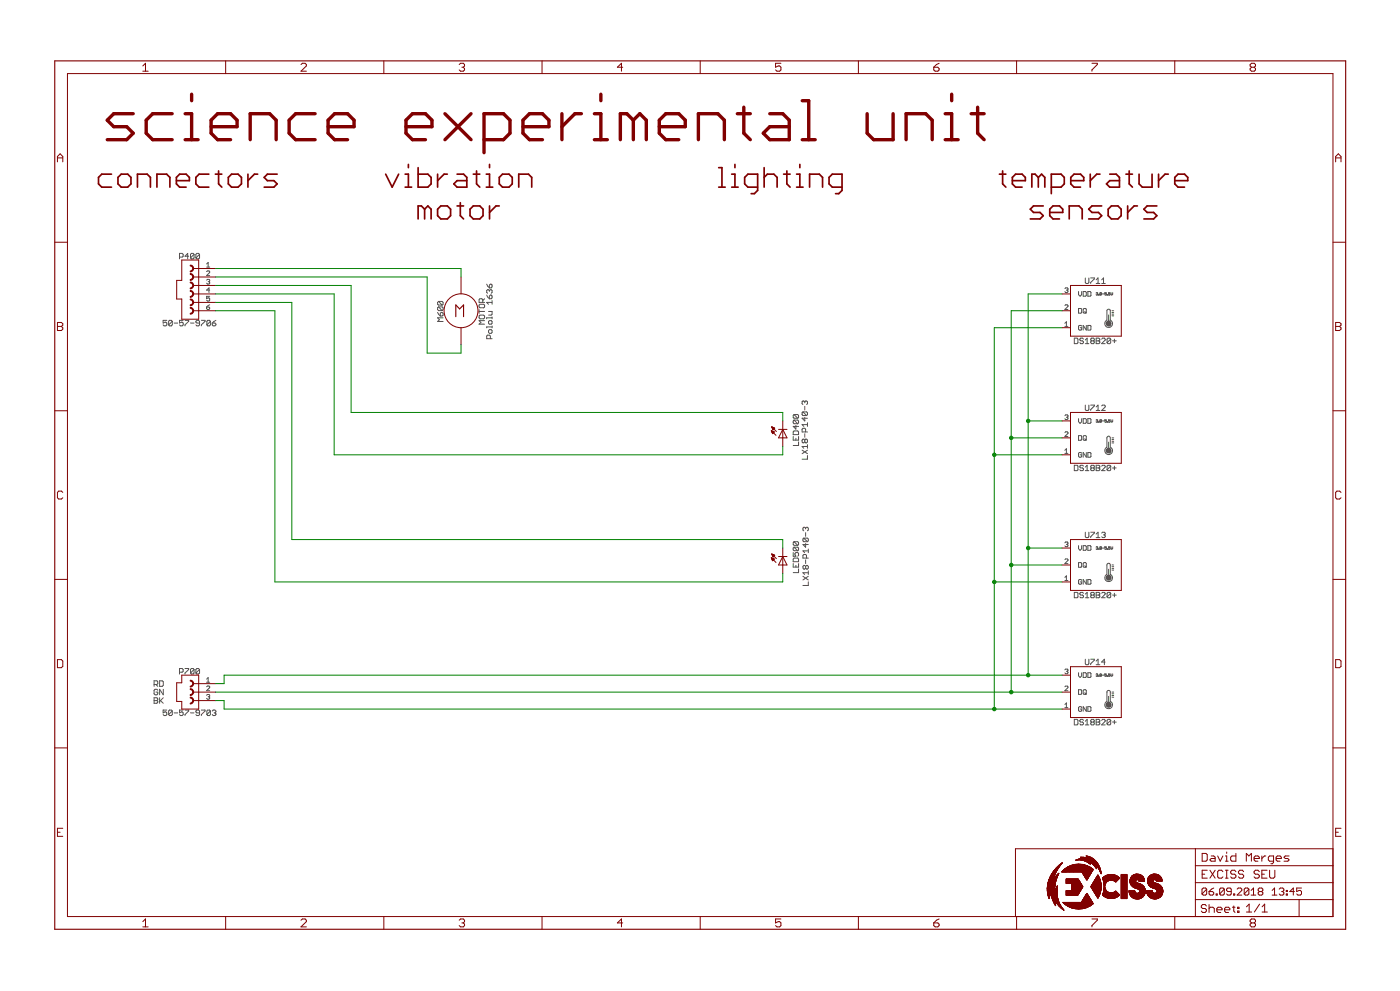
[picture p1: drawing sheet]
<?xml version="1.0" encoding="utf-8"?>
<!DOCTYPE eagle SYSTEM "eagle.dtd">
<eagle version="7.7.0">
<drawing>
<settings>
<setting alwaysvectorfont="yes"/>
<setting verticaltext="up"/>
</settings>
<grid distance="0.1" unitdist="inch" unit="inch" style="lines" multiple="1" display="no" altdistance="0.01" altunitdist="inch" altunit="inch"/>
<schematic xreflabel="%F%N/%S.%C%R" xrefpart="/%S.%C%R">
<libraries>
<library name="exciss">
<symbols>
<symbol name="A3L-LOC">
<wire x1="288.29" y1="3.81" x2="342.265" y2="3.81" width="0.1016" layer="94"/>
<wire x1="342.265" y1="3.81" x2="373.38" y2="3.81" width="0.1016" layer="94"/>
<wire x1="373.38" y1="3.81" x2="383.54" y2="3.81" width="0.1016" layer="94"/>
<wire x1="383.54" y1="3.81" x2="383.54" y2="8.89" width="0.1016" layer="94"/>
<wire x1="383.54" y1="8.89" x2="383.54" y2="13.97" width="0.1016" layer="94"/>
<wire x1="383.54" y1="13.97" x2="383.54" y2="19.05" width="0.1016" layer="94"/>
<wire x1="383.54" y1="19.05" x2="383.54" y2="24.13" width="0.1016" layer="94"/>
<wire x1="288.29" y1="3.81" x2="288.29" y2="24.13" width="0.1016" layer="94"/>
<wire x1="288.29" y1="24.13" x2="342.265" y2="24.13" width="0.1016" layer="94"/>
<wire x1="342.265" y1="24.13" x2="383.54" y2="24.13" width="0.1016" layer="94"/>
<wire x1="373.38" y1="3.81" x2="373.38" y2="8.89" width="0.1016" layer="94"/>
<wire x1="373.38" y1="8.89" x2="383.54" y2="8.89" width="0.1016" layer="94"/>
<wire x1="373.38" y1="8.89" x2="342.265" y2="8.89" width="0.1016" layer="94"/>
<wire x1="342.265" y1="8.89" x2="342.265" y2="3.81" width="0.1016" layer="94"/>
<wire x1="342.265" y1="8.89" x2="342.265" y2="13.97" width="0.1016" layer="94"/>
<wire x1="342.265" y1="13.97" x2="383.54" y2="13.97" width="0.1016" layer="94"/>
<wire x1="342.265" y1="13.97" x2="342.265" y2="19.05" width="0.1016" layer="94"/>
<wire x1="342.265" y1="19.05" x2="383.54" y2="19.05" width="0.1016" layer="94"/>
<wire x1="342.265" y1="19.05" x2="342.265" y2="24.13" width="0.1016" layer="94"/>
<text x="344.17" y="15.24" size="2.54" layer="94">&gt;DRAWING_NAME</text>
<text x="344.17" y="10.16" size="2.286" layer="94">&gt;LAST_DATE_TIME</text>
<text x="357.505" y="5.08" size="2.54" layer="94">&gt;SHEET</text>
<text x="343.916" y="4.953" size="2.54" layer="94">Sheet:</text>
<frame x1="0" y1="0" x2="387.35" y2="260.35" columns="8" rows="5" layer="94"/>
<text x="344.17" y="20.32" size="2.54" layer="94">David Merges</text>
<polygon width="0.001" layer="94">
<vertex x="300.84266875" y="12.992890625"/>
<vertex x="300.379190625" y="12.03223125"/>
<vertex x="299.99868125" y="11.035809375"/>
<vertex x="300.0001" y="12.22673125"/>
<vertex x="300.134109375" y="13.410009375"/>
<vertex x="300.39675" y="14.571840625"/>
<vertex x="300.779409375" y="15.699659375"/>
<vertex x="301.27078125" y="16.784740625"/>
<vertex x="300.621740625" y="16.12796875"/>
<vertex x="300.017959375" y="15.429159375"/>
<vertex x="299.46048125" y="14.693109375"/>
<vertex x="299.83216875" y="15.837790625"/>
<vertex x="300.310790625" y="16.941809375"/>
<vertex x="300.8913" y="17.995990625"/>
<vertex x="301.565409375" y="18.993009375"/>
<vertex x="302.322709375" y="19.9283"/>
<vertex x="301.38086875" y="19.194390625"/>
<vertex x="300.55421875" y="18.39633125"/>
<vertex x="299.812640625" y="17.518790625"/>
<vertex x="299.165440625" y="16.569440625"/>
<vertex x="298.62518125" y="15.55541875"/>
<vertex x="298.20773125" y="14.485009375"/>
<vertex x="297.931890625" y="13.369940625"/>
<vertex x="297.817209375" y="12.227309375"/>
<vertex x="297.879940625" y="11.080740625"/>
<vertex x="298.12721875" y="9.95941875"/>
<vertex x="298.39631875" y="9.20105"/>
<vertex x="298.5806" y="10.18775"/>
<vertex x="298.836659375" y="11.15813125"/>
<vertex x="299.04728125" y="10.084709375"/>
<vertex x="299.36128125" y="9.036940625"/>
<vertex x="299.78471875" y="8.028490625"/>
<vertex x="300.316709375" y="7.07271875"/>
<vertex x="300.26918125" y="7.77523125"/>
<vertex x="300.26778125" y="8.47938125"/>
<vertex x="300.78338125" y="7.68495"/>
<vertex x="301.380159375" y="6.949509375"/>
<vertex x="302.058609375" y="6.28873125"/>
<vertex x="302.81198125" y="5.715"/>
<vertex x="302.110109375" y="6.5824"/>
<vertex x="301.543340625" y="7.54366875"/>
<vertex x="301.121959375" y="8.57696875"/>
<vertex x="300.84773125" y="9.658809375"/>
<vertex x="300.715790625" y="10.767190625"/>
<vertex x="300.71746875" y="11.883590625"/>
</polygon>
<polygon width="0.001" layer="94">
<vertex x="309.967559375" y="21.88538125"/>
<vertex x="309.49051875" y="21.971"/>
<vertex x="310.39566875" y="21.15146875"/>
<vertex x="309.54675" y="21.42283125"/>
<vertex x="308.6688" y="21.576690625"/>
<vertex x="307.77808125" y="21.60405"/>
<vertex x="308.536440625" y="21.2004"/>
<vertex x="307.38916875" y="21.07338125"/>
<vertex x="306.29803125" y="20.6989"/>
<vertex x="307.48093125" y="20.82221875"/>
<vertex x="308.657309375" y="20.645359375"/>
<vertex x="309.76093125" y="20.19953125"/>
<vertex x="310.750390625" y="19.53688125"/>
<vertex x="310.3802" y="20.07276875"/>
<vertex x="309.967559375" y="20.57658125"/>
<vertex x="310.99226875" y="19.937990625"/>
<vertex x="311.882740625" y="19.122259375"/>
<vertex x="312.62185" y="18.16691875"/>
<vertex x="312.38153125" y="18.97651875"/>
<vertex x="312.059190625" y="19.75705"/>
<vertex x="312.85125" y="18.82758125"/>
<vertex x="313.488609375" y="17.78613125"/>
<vertex x="313.967340625" y="16.66241875"/>
<vertex x="313.869490625" y="17.384090625"/>
<vertex x="313.58528125" y="18.39286875"/>
<vertex x="313.14938125" y="19.345790625"/>
<vertex x="312.56376875" y="20.21455"/>
<vertex x="311.828659375" y="20.960440625"/>
<vertex x="310.95293125" y="21.53381875"/>
</polygon>
<polygon width="0.001" layer="94">
<vertex x="311.12958125" y="17.18838125"/>
<vertex x="311.59438125" y="17.93451875"/>
<vertex x="310.630990625" y="18.61366875"/>
<vertex x="309.56426875" y="19.11515"/>
<vertex x="308.426240625" y="19.421959375"/>
<vertex x="307.252109375" y="19.52465"/>
<vertex x="306.0988" y="19.426509375"/>
<vertex x="304.979359375" y="19.1316"/>
<vertex x="303.928190625" y="18.647"/>
<vertex x="302.97653125" y="17.98818125"/>
<vertex x="302.15146875" y="17.17615"/>
<vertex x="303.354259375" y="17.18023125"/>
<vertex x="304.557040625" y="17.184309375"/>
<vertex x="305.759840625" y="17.18838125"/>
<vertex x="308.206190625" y="17.18838125"/>
<vertex x="308.703609375" y="16.381090625"/>
<vertex x="309.20103125" y="15.5738"/>
<vertex x="309.698459375" y="14.7665"/>
<vertex x="310.1755" y="15.573790625"/>
<vertex x="310.65253125" y="16.38108125"/>
</polygon>
<polygon width="0.001" layer="94">
<vertex x="305.184940625" y="13.70233125"/>
<vertex x="305.184940625" y="11.6107"/>
<vertex x="303.509190625" y="11.6107"/>
<vertex x="303.509190625" y="10.167359375"/>
<vertex x="306.90961875" y="10.167359375"/>
<vertex x="307.431509375" y="11.03173125"/>
<vertex x="307.953390625" y="11.896109375"/>
<vertex x="308.475290625" y="12.760490625"/>
<vertex x="307.99825" y="13.53516875"/>
<vertex x="307.521209375" y="14.309840625"/>
<vertex x="307.04416875" y="15.08451875"/>
<vertex x="303.509190625" y="15.08451875"/>
<vertex x="303.509190625" y="13.70233125"/>
</polygon>
<polygon width="0.001" layer="94">
<vertex x="309.698459375" y="10.75448125"/>
<vertex x="309.156190625" y="9.857490625"/>
<vertex x="308.61391875" y="8.9605"/>
<vertex x="308.071640625" y="8.0635"/>
<vertex x="302.493959375" y="8.0635"/>
<vertex x="303.294740625" y="7.373440625"/>
<vertex x="304.1943" y="6.81803125"/>
<vertex x="305.17021875" y="6.41151875"/>
<vertex x="306.19811875" y="6.1644"/>
<vertex x="307.252109375" y="6.08195"/>
<vertex x="308.4201" y="6.182109375"/>
<vertex x="309.55268125" y="6.48396875"/>
<vertex x="310.613840625" y="6.981609375"/>
<vertex x="311.56991875" y="7.65985"/>
<vertex x="311.34975" y="8.0635"/>
<vertex x="310.79931875" y="8.960490625"/>
<vertex x="310.248890625" y="9.85748125"/>
</polygon>
<polygon width="0.001" layer="94">
<vertex x="313.01326875" y="16.25876875"/>
<vertex x="312.487290625" y="15.387240625"/>
<vertex x="311.96136875" y="14.515809375"/>
<vertex x="311.4354" y="13.64428125"/>
<vertex x="310.9094" y="12.77271875"/>
<vertex x="311.43538125" y="11.91648125"/>
<vertex x="311.9613" y="11.060340625"/>
<vertex x="312.48726875" y="10.2041"/>
<vertex x="313.01326875" y="9.34783125"/>
<vertex x="313.47806875" y="10.265209375"/>
<vertex x="313.75328125" y="11.0855"/>
<vertex x="313.92238125" y="11.93393125"/>
<vertex x="313.97956875" y="12.797190625"/>
<vertex x="313.922959375" y="13.664509375"/>
<vertex x="313.7542" y="14.517190625"/>
<vertex x="313.47806875" y="15.341390625"/>
</polygon>
<polygon width="0.001" layer="94">
<vertex x="315.59416875" y="14.1916"/>
<vertex x="316.24245" y="14.61971875"/>
<vertex x="316.97635" y="14.7665"/>
<vertex x="317.710259375" y="14.61971875"/>
<vertex x="318.358540625" y="14.1916"/>
<vertex x="318.94566875" y="14.77873125"/>
<vertex x="319.532790625" y="15.36585"/>
<vertex x="318.976090625" y="15.828190625"/>
<vertex x="318.33408125" y="16.16091875"/>
<vertex x="317.6677" y="16.359009375"/>
<vertex x="316.97635" y="16.43001875"/>
<vertex x="316.284009375" y="16.36341875"/>
<vertex x="315.61863125" y="16.16091875"/>
<vertex x="314.97793125" y="15.82603125"/>
<vertex x="314.41991875" y="15.36585"/>
<vertex x="314.407690625" y="15.35361875"/>
<vertex x="314.683790625" y="14.529509375"/>
<vertex x="314.85258125" y="13.676709375"/>
<vertex x="314.909190625" y="12.80941875"/>
<vertex x="314.85455" y="11.9455"/>
<vertex x="314.687940625" y="11.09626875"/>
<vertex x="314.407690625" y="10.277440625"/>
<vertex x="314.41991875" y="10.265209375"/>
<vertex x="314.9785" y="9.806159375"/>
<vertex x="315.61863125" y="9.47015"/>
<vertex x="316.2855" y="9.27803125"/>
<vertex x="316.97635" y="9.21328125"/>
<vertex x="317.67341875" y="9.27718125"/>
<vertex x="318.346309375" y="9.47015"/>
<vertex x="318.98118125" y="9.80531875"/>
<vertex x="319.532790625" y="10.265209375"/>
<vertex x="318.94566875" y="10.852340625"/>
<vertex x="318.358540625" y="11.439459375"/>
<vertex x="317.710259375" y="11.01135"/>
<vertex x="316.97635" y="10.86456875"/>
<vertex x="316.24245" y="11.01135"/>
<vertex x="315.59416875" y="11.439459375"/>
<vertex x="315.16605" y="12.075509375"/>
<vertex x="315.01926875" y="12.82165"/>
<vertex x="315.16605" y="13.567790625"/>
</polygon>
<polygon width="0.001" layer="94">
<vertex x="320.00983125" y="16.41778125"/>
<vertex x="321.67335" y="16.41778125"/>
<vertex x="321.67335" y="9.20105"/>
<vertex x="320.00983125" y="9.20105"/>
</polygon>
<polygon width="0.001" layer="94">
<vertex x="325.84436875" y="13.531090625"/>
<vertex x="325.501890625" y="13.665640625"/>
<vertex x="325.1594" y="13.77573125"/>
<vertex x="324.80468125" y="13.898040625"/>
<vertex x="324.49888125" y="14.04481875"/>
<vertex x="324.30316875" y="14.31391875"/>
<vertex x="324.327640625" y="14.64418125"/>
<vertex x="324.48665" y="14.81541875"/>
<vertex x="324.682359375" y="14.888809375"/>
<vertex x="324.8536" y="14.888809375"/>
<vertex x="324.951459375" y="14.87658125"/>
<vertex x="325.196090625" y="14.75426875"/>
<vertex x="325.34286875" y="14.436240625"/>
<vertex x="326.994159375" y="14.436240625"/>
<vertex x="326.871840625" y="15.13345"/>
<vertex x="326.52935" y="15.732809375"/>
<vertex x="326.003390625" y="16.197609375"/>
<vertex x="325.330640625" y="16.478940625"/>
<vertex x="324.57226875" y="16.55233125"/>
<vertex x="323.875059375" y="16.381090625"/>
<vertex x="323.287940625" y="15.98966875"/>
<vertex x="322.8476" y="15.41478125"/>
<vertex x="322.62741875" y="14.656409375"/>
<vertex x="322.700809375" y="13.885809375"/>
<vertex x="323.0433" y="13.1886"/>
<vertex x="323.6182" y="12.6504"/>
<vertex x="324.144159375" y="12.381309375"/>
<vertex x="324.657890625" y="12.210059375"/>
<vertex x="324.914759375" y="12.124440625"/>
<vertex x="325.147159375" y="12.03881875"/>
<vertex x="325.367340625" y="11.892040625"/>
<vertex x="325.48965" y="11.720790625"/>
<vertex x="325.53858125" y="11.54955"/>
<vertex x="325.550809375" y="11.42723125"/>
<vertex x="325.53858125" y="11.304909375"/>
<vertex x="325.48965" y="11.1459"/>
<vertex x="325.367340625" y="10.97465"/>
<vertex x="325.147159375" y="10.82786875"/>
<vertex x="324.74351875" y="10.75448125"/>
<vertex x="324.36433125" y="10.8768"/>
<vertex x="324.144159375" y="11.09696875"/>
<vertex x="324.021840625" y="11.54955"/>
<vertex x="322.35833125" y="11.54955"/>
<vertex x="322.43056875" y="10.93195"/>
<vertex x="322.651890625" y="10.35083125"/>
<vertex x="323.006509375" y="9.85403125"/>
<vertex x="323.471409375" y="9.45791875"/>
<vertex x="324.1197" y="9.16435"/>
<vertex x="324.80468125" y="9.0665"/>
<vertex x="325.330640625" y="9.11543125"/>
<vertex x="325.84436875" y="9.28666875"/>
<vertex x="326.41506875" y="9.647209375"/>
<vertex x="326.859609375" y="10.15513125"/>
<vertex x="327.13625" y="10.757859375"/>
<vertex x="327.226559375" y="11.415"/>
<vertex x="327.13625" y="12.07816875"/>
<vertex x="326.859609375" y="12.6871"/>
<vertex x="326.409790625" y="13.178659375"/>
</polygon>
<polygon width="0.001" layer="94">
<vertex x="332.1315" y="12.67486875"/>
<vertex x="331.686959375" y="13.18278125"/>
<vertex x="331.116259375" y="13.54331875"/>
<vertex x="330.77376875" y="13.67786875"/>
<vertex x="330.43128125" y="13.787959375"/>
<vertex x="330.076559375" y="13.91026875"/>
<vertex x="329.77076875" y="14.057059375"/>
<vertex x="329.575059375" y="14.32615"/>
<vertex x="329.59951875" y="14.656409375"/>
<vertex x="329.758540625" y="14.827659375"/>
<vertex x="329.954240625" y="14.90105"/>
<vertex x="330.125490625" y="14.90105"/>
<vertex x="330.223340625" y="14.888809375"/>
<vertex x="330.46798125" y="14.7665"/>
<vertex x="330.614759375" y="14.44846875"/>
<vertex x="332.26605" y="14.44846875"/>
<vertex x="332.14373125" y="15.14568125"/>
<vertex x="331.801240625" y="15.745040625"/>
<vertex x="331.27526875" y="16.209840625"/>
<vertex x="330.60253125" y="16.49116875"/>
<vertex x="329.844159375" y="16.56456875"/>
<vertex x="329.14695" y="16.39331875"/>
<vertex x="328.55981875" y="16.0019"/>
<vertex x="328.11948125" y="15.427009375"/>
<vertex x="327.899309375" y="14.668640625"/>
<vertex x="327.9727" y="13.898040625"/>
<vertex x="328.315190625" y="13.20083125"/>
<vertex x="328.89008125" y="12.662640625"/>
<vertex x="329.41605" y="12.393540625"/>
<vertex x="329.92978125" y="12.222290625"/>
<vertex x="330.18665" y="12.13666875"/>
<vertex x="330.41905" y="12.05105"/>
<vertex x="330.63921875" y="11.90426875"/>
<vertex x="330.761540625" y="11.73301875"/>
<vertex x="330.81046875" y="11.56178125"/>
<vertex x="330.8227" y="11.439459375"/>
<vertex x="330.81046875" y="11.317140625"/>
<vertex x="330.761540625" y="11.15813125"/>
<vertex x="330.63921875" y="10.986890625"/>
<vertex x="330.41905" y="10.8401"/>
<vertex x="330.0154" y="10.766709375"/>
<vertex x="329.63621875" y="10.88903125"/>
<vertex x="329.41605" y="11.1092"/>
<vertex x="329.29373125" y="11.56178125"/>
<vertex x="327.630209375" y="11.56178125"/>
<vertex x="327.702459375" y="10.94418125"/>
<vertex x="327.92376875" y="10.36306875"/>
<vertex x="328.278390625" y="9.866259375"/>
<vertex x="328.7433" y="9.47015"/>
<vertex x="329.39158125" y="9.176590625"/>
<vertex x="330.076559375" y="9.07873125"/>
<vertex x="330.60253125" y="9.127659375"/>
<vertex x="331.116259375" y="9.2989"/>
<vertex x="331.686959375" y="9.659440625"/>
<vertex x="332.1315" y="10.167359375"/>
<vertex x="332.408140625" y="10.7701"/>
<vertex x="332.49845" y="11.42723125"/>
<vertex x="332.40563125" y="12.077659375"/>
</polygon>
</symbol>
<symbol name="DS18B20">
<wire x1="7.62" y1="7.62" x2="7.62" y2="-7.62" width="0.254" layer="94"/>
<wire x1="-7.62" y1="-7.62" x2="-7.62" y2="7.62" width="0.254" layer="94"/>
<wire x1="-7.62" y1="7.62" x2="7.62" y2="7.62" width="0.254" layer="94"/>
<wire x1="-7.62" y1="-7.62" x2="7.62" y2="-7.62" width="0.254" layer="94"/>
<pin name="GND" x="-10.16" y="-5.08" length="short" direction="pwr"/>
<pin name="VDD" x="-10.16" y="5.08" length="short" direction="pwr"/>
<pin name="DQ" x="-10.16" y="0" length="short"/>
<text x="0" y="-8.128" size="1.778" layer="96" rot="R180" align="bottom-center">&gt;VALUE</text>
<text x="0" y="8.128" size="1.778" layer="95" align="bottom-center">&gt;NAME</text>
<text x="0" y="5.08" size="0.8128" layer="97" font="vector" align="center-left">3.0-5.5V</text>
<circle x="3.81" y="-3.81" radius="0.381" width="0.762" layer="97"/>
<wire x1="3.302" y1="0" x2="4.318" y2="0" width="0.254" layer="97" curve="-180"/>
<wire x1="4.318" y1="-2.794" x2="3.302" y2="-2.794" width="0.254" layer="97" curve="-308"/>
<wire x1="3.302" y1="-2.794" x2="3.302" y2="0" width="0.254" layer="97"/>
<wire x1="4.318" y1="0" x2="4.318" y2="-2.794" width="0.254" layer="97"/>
<wire x1="3.81" y1="-3.302" x2="3.81" y2="-1.27" width="0.254" layer="97"/>
<wire x1="4.826" y1="0" x2="5.334" y2="0" width="0.254" layer="97"/>
<wire x1="4.826" y1="-0.508" x2="5.334" y2="-0.508" width="0.254" layer="97"/>
<wire x1="4.826" y1="-1.016" x2="5.334" y2="-1.016" width="0.254" layer="97"/>
<wire x1="4.826" y1="-1.524" x2="5.334" y2="-1.524" width="0.254" layer="97"/>
</symbol>
<symbol name="CON_SL_F03">
<pin name="1" x="2.54" y="2.54" visible="pad" length="middle" direction="pas" rot="R180"/>
<pin name="2" x="2.54" y="0" visible="pad" length="middle" direction="pas" rot="R180"/>
<wire x1="-2.54" y1="2.54" x2="-4.064" y2="2.54" width="0.1524" layer="94"/>
<text x="-5.08" y="5.334" size="1.778" layer="95" align="bottom-center">&gt;NAME</text>
<text x="-5.08" y="-5.334" size="1.778" layer="96" align="top-center">&gt;VALUE</text>
<wire x1="-7.62" y1="5.08" x2="-7.62" y2="2.794" width="0.254" layer="94"/>
<wire x1="-7.62" y1="2.794" x2="-9.144" y2="2.794" width="0.254" layer="94"/>
<wire x1="-9.144" y1="2.794" x2="-9.144" y2="-2.794" width="0.254" layer="94"/>
<wire x1="-9.144" y1="-2.794" x2="-7.62" y2="-2.794" width="0.254" layer="94"/>
<wire x1="-7.62" y1="-2.794" x2="-7.62" y2="-5.08" width="0.254" layer="94"/>
<wire x1="-7.62" y1="-5.08" x2="-2.54" y2="-5.08" width="0.254" layer="94"/>
<wire x1="-2.54" y1="-5.08" x2="-2.54" y2="5.08" width="0.254" layer="94"/>
<wire x1="-2.54" y1="5.08" x2="-7.62" y2="5.08" width="0.254" layer="94"/>
<pin name="3" x="2.54" y="-2.54" visible="pad" length="middle" direction="pas" rot="R180"/>
<wire x1="-5.08" y1="3.429" x2="-5.08" y2="1.651" width="0.254" layer="94" curve="-180" cap="flat"/>
<wire x1="-2.54" y1="0" x2="-4.064" y2="0" width="0.1524" layer="94"/>
<wire x1="-5.08" y1="0.889" x2="-5.08" y2="-0.889" width="0.254" layer="94" curve="-180" cap="flat"/>
<wire x1="-2.54" y1="-2.54" x2="-4.064" y2="-2.54" width="0.1524" layer="94"/>
<wire x1="-5.08" y1="-1.651" x2="-5.08" y2="-3.429" width="0.254" layer="94" curve="-180" cap="flat"/>
</symbol>
<symbol name="CON_SL_F06">
<pin name="1" x="5.08" y="7.62" visible="pad" length="middle" direction="pas" rot="R180"/>
<pin name="2" x="5.08" y="5.08" visible="pad" length="middle" direction="pas" rot="R180"/>
<pin name="4" x="5.08" y="0" visible="pad" length="middle" direction="pas" rot="R180"/>
<wire x1="0" y1="7.62" x2="-1.524" y2="7.62" width="0.1524" layer="94"/>
<text x="-2.54" y="10.414" size="1.778" layer="95" align="bottom-center">&gt;NAME</text>
<text x="-2.54" y="-7.874" size="1.778" layer="96" align="top-center">&gt;VALUE</text>
<wire x1="-5.08" y1="10.16" x2="-5.08" y2="4.064" width="0.254" layer="94"/>
<wire x1="-5.08" y1="4.064" x2="-6.604" y2="4.064" width="0.254" layer="94"/>
<wire x1="-6.604" y1="4.064" x2="-6.604" y2="-1.524" width="0.254" layer="94"/>
<wire x1="-6.604" y1="-1.524" x2="-5.08" y2="-1.524" width="0.254" layer="94"/>
<wire x1="-5.08" y1="-1.524" x2="-5.08" y2="-7.62" width="0.254" layer="94"/>
<wire x1="-5.08" y1="-7.62" x2="0" y2="-7.62" width="0.254" layer="94"/>
<wire x1="0" y1="-7.62" x2="0" y2="-5.08" width="0.254" layer="94"/>
<wire x1="0" y1="-5.08" x2="0" y2="10.16" width="0.254" layer="94"/>
<wire x1="0" y1="10.16" x2="-5.08" y2="10.16" width="0.254" layer="94"/>
<pin name="3" x="5.08" y="2.54" visible="pad" length="middle" direction="pas" rot="R180"/>
<pin name="5" x="5.08" y="-2.54" visible="pad" length="middle" direction="pas" rot="R180"/>
<wire x1="-2.54" y1="8.509" x2="-2.54" y2="6.731" width="0.254" layer="94" curve="-180" cap="flat"/>
<wire x1="0" y1="5.08" x2="-1.524" y2="5.08" width="0.1524" layer="94"/>
<wire x1="-2.54" y1="5.969" x2="-2.54" y2="4.191" width="0.254" layer="94" curve="-180" cap="flat"/>
<wire x1="0" y1="2.54" x2="-1.524" y2="2.54" width="0.1524" layer="94"/>
<wire x1="-2.54" y1="3.429" x2="-2.54" y2="1.651" width="0.254" layer="94" curve="-180" cap="flat"/>
<wire x1="0" y1="0" x2="-1.524" y2="0" width="0.1524" layer="94"/>
<wire x1="-2.54" y1="0.889" x2="-2.54" y2="-0.889" width="0.254" layer="94" curve="-180" cap="flat"/>
<wire x1="0" y1="-2.54" x2="-1.524" y2="-2.54" width="0.1524" layer="94"/>
<wire x1="-2.54" y1="-1.651" x2="-2.54" y2="-3.429" width="0.254" layer="94" curve="-180" cap="flat"/>
<pin name="6" x="5.08" y="-5.08" visible="pad" length="middle" direction="pas" rot="R180"/>
<wire x1="-2.54" y1="-4.191" x2="-2.54" y2="-5.969" width="0.254" layer="94" curve="-180" cap="flat"/>
<wire x1="0" y1="-5.08" x2="-1.524" y2="-5.08" width="0.1524" layer="94"/>
</symbol>
<symbol name="MOTOR">
<circle x="0" y="0" radius="5.08" width="0.1524" layer="94"/>
<text x="0" y="0" size="3.81" layer="94" align="center">M</text>
<pin name="P$1" x="0" y="10.16" visible="off" length="middle" rot="R270"/>
<pin name="P$2" x="0" y="-10.16" visible="off" length="middle" rot="R90"/>
<text x="-5.334" y="0" size="1.778" layer="95" rot="R90" align="bottom-center">&gt;NAME</text>
<text x="5.334" y="0" size="1.778" layer="96" rot="R90" align="top-center">&gt;VALUE</text>
</symbol>
</symbols>
<devicesets>
<deviceset name="A3L-LOC" prefix="FRAME">
<gates>
<gate name="G$1" symbol="A3L-LOC" x="0" y="0"/>
</gates>
<devices>
<device name="">
<technologies>
<technology name=""/>
</technologies>
</device>
</devices>
</deviceset>
<deviceset name="DS18B20" prefix="U">
<gates>
<gate name="A" symbol="DS18B20" x="0" y="0"/>
</gates>
<devices>
<device name="+" package="TO-92-STRAIGHT">
<connects>
<connect gate="A" pin="DQ" pad="2"/>
<connect gate="A" pin="GND" pad="1"/>
<connect gate="A" pin="VDD" pad="3"/>
</connects>
<technologies>
<technology name="">
<attribute name="OC_MOUSER" value="700-DS18B20+" constant="no"/>
</technology>
</technologies>
</device>
</devices>
</deviceset>
<deviceset name="14-56-2034" prefix="P">
<gates>
<gate name="A" symbol="CON_SL_F03" x="2.54" y="0"/>
</gates>
<devices>
<device name="" package="DUMMY">
<connects>
<connect gate="A" pin="1" pad="1"/>
<connect gate="A" pin="2" pad="2"/>
<connect gate="A" pin="3" pad="3"/>
</connects>
<technologies>
<technology name=""/>
</technologies>
</device>
</devices>
</deviceset>
<deviceset name="14-56-2064" prefix="P">
<gates>
<gate name="A" symbol="CON_SL_F06" x="0" y="0"/>
</gates>
<devices>
<device name="" package="DUMMY">
<connects>
<connect gate="A" pin="1" pad="1"/>
<connect gate="A" pin="2" pad="2"/>
<connect gate="A" pin="3" pad="3"/>
<connect gate="A" pin="4" pad="4"/>
<connect gate="A" pin="5" pad="5"/>
<connect gate="A" pin="6" pad="6"/>
</connects>
<technologies>
<technology name=""/>
</technologies>
</device>
</devices>
</deviceset>
<deviceset name="MOTOR" prefix="M">
<gates>
<gate name="A" symbol="MOTOR" x="0" y="0"/>
</gates>
<devices>
<device name="" package="DUMMY">
<connects>
<connect gate="A" pin="P$1" pad="1"/>
<connect gate="A" pin="P$2" pad="2"/>
</connects>
<technologies>
<technology name=""/>
</technologies>
</device>
</devices>
</deviceset>
</devicesets>
</library>
<library name="adafruit">
<symbols>
<symbol name="LED">
<wire x1="1.27" y1="0" x2="0" y2="-2.54" width="0.254" layer="94"/>
<wire x1="0" y1="-2.54" x2="-1.27" y2="0" width="0.254" layer="94"/>
<wire x1="1.27" y1="-2.54" x2="0" y2="-2.54" width="0.254" layer="94"/>
<wire x1="0" y1="-2.54" x2="-1.27" y2="-2.54" width="0.254" layer="94"/>
<wire x1="1.27" y1="0" x2="0" y2="0" width="0.254" layer="94"/>
<wire x1="0" y1="0" x2="-1.27" y2="0" width="0.254" layer="94"/>
<wire x1="0" y1="0" x2="0" y2="-2.54" width="0.1524" layer="94"/>
<wire x1="-2.032" y1="-0.762" x2="-3.429" y2="-2.159" width="0.1524" layer="94"/>
<wire x1="-1.905" y1="-1.905" x2="-3.302" y2="-3.302" width="0.1524" layer="94"/>
<text x="3.556" y="-4.572" size="1.778" layer="95" rot="R90">&gt;NAME</text>
<text x="5.715" y="-4.572" size="1.778" layer="96" rot="R90">&gt;VALUE</text>
<pin name="C" x="0" y="-5.08" visible="off" length="short" direction="pas" rot="R90"/>
<pin name="A" x="0" y="2.54" visible="off" length="short" direction="pas" rot="R270"/>
<polygon width="0.1524" layer="94">
<vertex x="-3.429" y="-2.159"/>
<vertex x="-3.048" y="-1.27"/>
<vertex x="-2.54" y="-1.778"/>
</polygon>
<polygon width="0.1524" layer="94">
<vertex x="-3.302" y="-3.302"/>
<vertex x="-2.921" y="-2.413"/>
<vertex x="-2.413" y="-2.921"/>
</polygon>
</symbol>
</symbols>
<devicesets>
<deviceset name="LED" prefix="LED" uservalue="yes">
<gates>
<gate name="G$1" symbol="LED" x="0" y="0"/>
</gates>
<devices>
<device name="SMT1206" package="1206">
<connects>
<connect gate="G$1" pin="A" pad="A"/>
<connect gate="G$1" pin="C" pad="C"/>
</connects>
<technologies>
<technology name=""/>
</technologies>
</device>
<device name="LD260" package="LD260">
<connects>
<connect gate="G$1" pin="A" pad="A"/>
<connect gate="G$1" pin="C" pad="K"/>
</connects>
<technologies>
<technology name=""/>
</technologies>
</device>
<device name="SQR2X5" package="LED2X5">
<connects>
<connect gate="G$1" pin="A" pad="A"/>
<connect gate="G$1" pin="C" pad="K"/>
</connects>
<technologies>
<technology name=""/>
</technologies>
</device>
<device name="3MM" package="LED3MM">
<connects>
<connect gate="G$1" pin="A" pad="A"/>
<connect gate="G$1" pin="C" pad="K"/>
</connects>
<technologies>
<technology name=""/>
</technologies>
</device>
<device name="5MM" package="LED5MM">
<connects>
<connect gate="G$1" pin="A" pad="A"/>
<connect gate="G$1" pin="C" pad="K"/>
</connects>
<technologies>
<technology name=""/>
</technologies>
</device>
<device name="LSU260" package="LSU260">
<connects>
<connect gate="G$1" pin="A" pad="A"/>
<connect gate="G$1" pin="C" pad="K"/>
</connects>
<technologies>
<technology name=""/>
</technologies>
</device>
<device name="LZR181" package="LZR181">
<connects>
<connect gate="G$1" pin="A" pad="A"/>
<connect gate="G$1" pin="C" pad="K"/>
</connects>
<technologies>
<technology name=""/>
</technologies>
</device>
<device name="B152" package="Q62902-B152">
<connects>
<connect gate="G$1" pin="A" pad="A"/>
<connect gate="G$1" pin="C" pad="K"/>
</connects>
<technologies>
<technology name=""/>
</technologies>
</device>
<device name="B153" package="Q62902-B153">
<connects>
<connect gate="G$1" pin="A" pad="A"/>
<connect gate="G$1" pin="C" pad="K"/>
</connects>
<technologies>
<technology name=""/>
</technologies>
</device>
<device name="B155" package="Q62902-B155">
<connects>
<connect gate="G$1" pin="A" pad="A"/>
<connect gate="G$1" pin="C" pad="K"/>
</connects>
<technologies>
<technology name=""/>
</technologies>
</device>
<device name="B156" package="Q62902-B156">
<connects>
<connect gate="G$1" pin="A" pad="A"/>
<connect gate="G$1" pin="C" pad="K"/>
</connects>
<technologies>
<technology name=""/>
</technologies>
</device>
<device name="SFH480" package="SFH480">
<connects>
<connect gate="G$1" pin="A" pad="A"/>
<connect gate="G$1" pin="C" pad="K"/>
</connects>
<technologies>
<technology name=""/>
</technologies>
</device>
<device name="SFH482" package="SFH482">
<connects>
<connect gate="G$1" pin="A" pad="A"/>
<connect gate="G$1" pin="C" pad="K"/>
</connects>
<technologies>
<technology name=""/>
</technologies>
</device>
<device name="SQR5.7X3.2" package="U57X32">
<connects>
<connect gate="G$1" pin="A" pad="A"/>
<connect gate="G$1" pin="C" pad="K"/>
</connects>
<technologies>
<technology name=""/>
</technologies>
</device>
<device name="IRL80A" package="IRL80A">
<connects>
<connect gate="G$1" pin="A" pad="A"/>
<connect gate="G$1" pin="C" pad="K"/>
</connects>
<technologies>
<technology name=""/>
</technologies>
</device>
<device name="P-LCC-2" package="P-LCC-2">
<connects>
<connect gate="G$1" pin="A" pad="A"/>
<connect gate="G$1" pin="C" pad="C"/>
</connects>
<technologies>
<technology name=""/>
</technologies>
</device>
<device name="MINI-TOP" package="OSRAM-MINI-TOP-LED">
<connects>
<connect gate="G$1" pin="A" pad="A"/>
<connect gate="G$1" pin="C" pad="C"/>
</connects>
<technologies>
<technology name=""/>
</technologies>
</device>
<device name="SIDELED" package="OSRAM-SIDELED">
<connects>
<connect gate="G$1" pin="A" pad="A"/>
<connect gate="G$1" pin="C" pad="C"/>
</connects>
<technologies>
<technology name=""/>
</technologies>
</device>
<device name="SMART-LED" package="SMART-LED">
<connects>
<connect gate="G$1" pin="A" pad="A"/>
<connect gate="G$1" pin="C" pad="B"/>
</connects>
<technologies>
<technology name=""/>
</technologies>
</device>
<device name="P-LCC-2-BACK" package="P-LCC-2-TOPLED-RG">
<connects>
<connect gate="G$1" pin="A" pad="A"/>
<connect gate="G$1" pin="C" pad="C"/>
</connects>
<technologies>
<technology name=""/>
</technologies>
</device>
<device name="MICRO-SIDELED" package="MICRO-SIDELED">
<connects>
<connect gate="G$1" pin="A" pad="A"/>
<connect gate="G$1" pin="C" pad="C"/>
</connects>
<technologies>
<technology name=""/>
</technologies>
</device>
<device name="P-LCC-4" package="P-LCC-4">
<connects>
<connect gate="G$1" pin="A" pad="A"/>
<connect gate="G$1" pin="C" pad="C@4"/>
</connects>
<technologies>
<technology name=""/>
</technologies>
</device>
<device name="CHIP-LED0603" package="CHIP-LED0603">
<connects>
<connect gate="G$1" pin="A" pad="A"/>
<connect gate="G$1" pin="C" pad="C"/>
</connects>
<technologies>
<technology name=""/>
</technologies>
</device>
<device name="CHIP-LED0805" package="CHIP-LED0805">
<connects>
<connect gate="G$1" pin="A" pad="A"/>
<connect gate="G$1" pin="C" pad="C"/>
</connects>
<technologies>
<technology name=""/>
</technologies>
</device>
<device name="TOPLED-SANTANA" package="MINI-TOPLED-SANTANA">
<connects>
<connect gate="G$1" pin="A" pad="A"/>
<connect gate="G$1" pin="C" pad="C"/>
</connects>
<technologies>
<technology name=""/>
</technologies>
</device>
<device name="CHIPLED_0805" package="CHIPLED_0805">
<connects>
<connect gate="G$1" pin="A" pad="A"/>
<connect gate="G$1" pin="C" pad="C"/>
</connects>
<technologies>
<technology name=""/>
</technologies>
</device>
<device name="CHIPLED_1206" package="CHIPLED_1206">
<connects>
<connect gate="G$1" pin="A" pad="A"/>
<connect gate="G$1" pin="C" pad="C"/>
</connects>
<technologies>
<technology name=""/>
</technologies>
</device>
<device name="CHIPLED_0603" package="CHIPLED_0603">
<connects>
<connect gate="G$1" pin="A" pad="A"/>
<connect gate="G$1" pin="C" pad="C"/>
</connects>
<technologies>
<technology name=""/>
</technologies>
</device>
<device name="CHIPLED-0603-TTW" package="CHIPLED-0603-TTW">
<connects>
<connect gate="G$1" pin="A" pad="A@1"/>
<connect gate="G$1" pin="C" pad="C@1"/>
</connects>
<technologies>
<technology name=""/>
</technologies>
</device>
<device name="" package="SMARTLED-TTW">
<connects>
<connect gate="G$1" pin="A" pad="A@1"/>
<connect gate="G$1" pin="C" pad="C@1"/>
</connects>
<technologies>
<technology name=""/>
</technologies>
</device>
<device name="SMLK34" package="SMLK34">
<connects>
<connect gate="G$1" pin="A" pad="A"/>
<connect gate="G$1" pin="C" pad="K"/>
</connects>
<technologies>
<technology name=""/>
</technologies>
</device>
</devices>
</deviceset>
</devicesets>
</library>
</libraries>
<attributes>
</attributes>
<variantdefs>
</variantdefs>
<classes>
<class number="0" name="default" width="0" drill="0">
</class>
</classes>
<parts>
<part name="FRAME7" library="exciss" deviceset="A3L-LOC" device=""/>
<part name="U711" library="exciss" deviceset="DS18B20" device="+"/>
<part name="U712" library="exciss" deviceset="DS18B20" device="+"/>
<part name="U713" library="exciss" deviceset="DS18B20" device="+"/>
<part name="U714" library="exciss" deviceset="DS18B20" device="+"/>
<part name="P700" library="exciss" deviceset="14-56-2034" device="" value="50-57-9703"/>
<part name="P400" library="exciss" deviceset="14-56-2064" device="" value="50-57-9706"/>
<part name="M600" library="exciss" deviceset="MOTOR" device=""/>
<part name="LED400" library="adafruit" deviceset="LED" device="3MM" value="LX18-P140-3"/>
<part name="LED500" library="adafruit" deviceset="LED" device="3MM" value="LX18-P140-3"/>
</parts>
<sheets>
<sheet>
<plain>
<text x="15.24" y="248.92" size="12.7" layer="94" align="top-left">science experimental unit</text>
<wire x1="12.7" y1="223.52" x2="165.1" y2="223.52" width="2.54" layer="200"/>
<wire x1="165.1" y1="223.52" x2="165.1" y2="129.54" width="2.54" layer="200"/>
<wire x1="165.1" y1="129.54" x2="12.7" y2="129.54" width="2.54" layer="200"/>
<wire x1="12.7" y1="129.54" x2="12.7" y2="223.52" width="2.54" layer="200"/>
<wire x1="12.7" y1="68.58" x2="68.58" y2="68.58" width="2.54" layer="200"/>
<wire x1="68.58" y1="68.58" x2="68.58" y2="12.7" width="2.54" layer="200"/>
<wire x1="68.58" y1="12.7" x2="12.7" y2="12.7" width="2.54" layer="200"/>
<wire x1="12.7" y1="12.7" x2="12.7" y2="68.58" width="2.54" layer="200"/>
<wire x1="12.7" y1="121.92" x2="152.4" y2="121.92" width="2.54" layer="200"/>
<wire x1="152.4" y1="121.92" x2="152.4" y2="12.7" width="2.54" layer="200"/>
<wire x1="152.4" y1="12.7" x2="124.46" y2="12.7" width="2.54" layer="200"/>
<wire x1="124.46" y1="12.7" x2="78.74" y2="12.7" width="2.54" layer="200"/>
<wire x1="78.74" y1="12.7" x2="78.74" y2="76.2" width="2.54" layer="200"/>
<wire x1="78.74" y1="76.2" x2="12.7" y2="76.2" width="2.54" layer="200"/>
<wire x1="12.7" y1="76.2" x2="12.7" y2="121.92" width="2.54" layer="200"/>
<wire x1="175.26" y1="106.68" x2="124.46" y2="106.68" width="2.54" layer="200"/>
<wire x1="124.46" y1="106.68" x2="124.46" y2="12.7" width="2.54" layer="200"/>
<wire x1="152.4" y1="12.7" x2="218.44" y2="12.7" width="2.54" layer="200"/>
<wire x1="175.26" y1="106.68" x2="175.26" y2="223.52" width="2.54" layer="200"/>
<wire x1="175.26" y1="223.52" x2="218.44" y2="223.52" width="2.54" layer="200"/>
<wire x1="218.44" y1="223.52" x2="218.44" y2="12.7" width="2.54" layer="200"/>
<wire x1="228.6" y1="12.7" x2="228.6" y2="165.1" width="2.54" layer="200"/>
<wire x1="228.6" y1="165.1" x2="309.88" y2="165.1" width="2.54" layer="200"/>
<wire x1="309.88" y1="165.1" x2="309.88" y2="12.7" width="2.54" layer="200"/>
<wire x1="309.88" y1="12.7" x2="228.6" y2="12.7" width="2.54" layer="200"/>
<wire x1="228.6" y1="223.52" x2="228.6" y2="175.26" width="2.54" layer="200"/>
<wire x1="228.6" y1="175.26" x2="309.88" y2="175.26" width="2.54" layer="200"/>
<wire x1="309.88" y1="175.26" x2="309.88" y2="223.52" width="2.54" layer="200"/>
<wire x1="309.88" y1="223.52" x2="228.6" y2="223.52" width="2.54" layer="200"/>
<text x="218.44" y="228.6" size="6.35" layer="94" rot="R180" align="bottom-center">lighting</text>
<text x="121.92" y="228.6" size="6.35" layer="94" rot="R180" align="bottom-center">vibration
motor</text>
<text x="312.42" y="228.6" size="6.35" layer="94" rot="R180" align="bottom-center">temperature
sensors</text>
<text x="40.64" y="228.6" size="6.35" layer="94" rot="R180" align="bottom-center">connectors</text>
<text x="33.02" y="73.66" size="1.778" layer="97" rot="MR0" align="center-left">RD</text>
<text x="33.02" y="68.58" size="1.778" layer="97" rot="MR0" align="center-left">BK</text>
<text x="33.02" y="71.12" size="1.778" layer="97" rot="MR0" align="center-left">GN</text>
<text x="129.54" y="185.42" size="1.778" layer="97" rot="MR270" align="top-center">Pololu 1636</text>
</plain>
<instances>
<instance part="FRAME7" gate="G$1" x="0" y="0"/>
<instance part="U711" gate="A" x="312.42" y="185.42"/>
<instance part="U712" gate="A" x="312.42" y="147.32"/>
<instance part="U713" gate="A" x="312.42" y="109.22"/>
<instance part="U714" gate="A" x="312.42" y="71.12"/>
<instance part="P700" gate="A" x="45.72" y="71.12"/>
<instance part="P400" gate="A" x="43.18" y="190.5"/>
<instance part="M600" gate="A" x="121.92" y="185.42"/>
<instance part="LED400" gate="G$1" x="218.44" y="147.32" smashed="yes" rot="MR180">
<attribute name="NAME" x="221.488" y="149.86" size="1.778" layer="95" rot="MR270" align="top-center"/>
<attribute name="VALUE" x="224.155" y="149.86" size="1.778" layer="96" rot="MR270" align="top-center"/>
</instance>
<instance part="LED500" gate="G$1" x="218.44" y="109.22" smashed="yes" rot="MR180">
<attribute name="NAME" x="221.488" y="111.76" size="1.778" layer="95" rot="MR270" align="top-center"/>
<attribute name="VALUE" x="224.409" y="112.014" size="1.778" layer="96" rot="MR270" align="top-center"/>
</instance>
</instances>
<busses>
</busses>
<nets>
<net name="N$4" class="0">
<segment>
<pinref part="P400" gate="A" pin="1"/>
<pinref part="M600" gate="A" pin="P$1"/>
<wire x1="48.26" y1="198.12" x2="121.92" y2="198.12" width="0.1524" layer="91"/>
<wire x1="121.92" y1="198.12" x2="121.92" y2="195.58" width="0.1524" layer="91"/>
</segment>
</net>
<net name="N$5" class="0">
<segment>
<pinref part="P400" gate="A" pin="2"/>
<pinref part="M600" gate="A" pin="P$2"/>
<wire x1="48.26" y1="195.58" x2="111.76" y2="195.58" width="0.1524" layer="91"/>
<wire x1="111.76" y1="195.58" x2="111.76" y2="172.72" width="0.1524" layer="91"/>
<wire x1="111.76" y1="172.72" x2="121.92" y2="172.72" width="0.1524" layer="91"/>
<wire x1="121.92" y1="172.72" x2="121.92" y2="175.26" width="0.1524" layer="91"/>
</segment>
</net>
<net name="N$6" class="0">
<segment>
<pinref part="P400" gate="A" pin="3"/>
<pinref part="LED400" gate="G$1" pin="C"/>
<wire x1="48.26" y1="193.04" x2="88.9" y2="193.04" width="0.1524" layer="91"/>
<wire x1="88.9" y1="193.04" x2="88.9" y2="154.94" width="0.1524" layer="91"/>
<wire x1="88.9" y1="154.94" x2="218.44" y2="154.94" width="0.1524" layer="91"/>
<wire x1="218.44" y1="154.94" x2="218.44" y2="152.4" width="0.1524" layer="91"/>
</segment>
</net>
<net name="N$7" class="0">
<segment>
<pinref part="P400" gate="A" pin="4"/>
<pinref part="LED400" gate="G$1" pin="A"/>
<wire x1="48.26" y1="190.5" x2="83.82" y2="190.5" width="0.1524" layer="91"/>
<wire x1="83.82" y1="190.5" x2="83.82" y2="142.24" width="0.1524" layer="91"/>
<wire x1="83.82" y1="142.24" x2="218.44" y2="142.24" width="0.1524" layer="91"/>
<wire x1="218.44" y1="142.24" x2="218.44" y2="144.78" width="0.1524" layer="91"/>
</segment>
</net>
<net name="N$8" class="0">
<segment>
<pinref part="P400" gate="A" pin="6"/>
<pinref part="LED500" gate="G$1" pin="A"/>
<wire x1="48.26" y1="185.42" x2="66.04" y2="185.42" width="0.1524" layer="91"/>
<wire x1="66.04" y1="185.42" x2="66.04" y2="104.14" width="0.1524" layer="91"/>
<wire x1="66.04" y1="104.14" x2="218.44" y2="104.14" width="0.1524" layer="91"/>
<wire x1="218.44" y1="104.14" x2="218.44" y2="106.68" width="0.1524" layer="91"/>
</segment>
</net>
<net name="N$9" class="0">
<segment>
<pinref part="P400" gate="A" pin="5"/>
<pinref part="LED500" gate="G$1" pin="C"/>
<wire x1="48.26" y1="187.96" x2="71.12" y2="187.96" width="0.1524" layer="91"/>
<wire x1="71.12" y1="187.96" x2="71.12" y2="116.84" width="0.1524" layer="91"/>
<wire x1="71.12" y1="116.84" x2="218.44" y2="116.84" width="0.1524" layer="91"/>
<wire x1="218.44" y1="116.84" x2="218.44" y2="114.3" width="0.1524" layer="91"/>
</segment>
</net>
<net name="N$11" class="0">
<segment>
<pinref part="U711" gate="A" pin="DQ"/>
<wire x1="287.02" y1="185.42" x2="302.26" y2="185.42" width="0.1524" layer="91"/>
<pinref part="U714" gate="A" pin="DQ"/>
<wire x1="287.02" y1="147.32" x2="287.02" y2="109.22" width="0.1524" layer="91"/>
<wire x1="287.02" y1="109.22" x2="287.02" y2="71.12" width="0.1524" layer="91"/>
<wire x1="287.02" y1="71.12" x2="302.26" y2="71.12" width="0.1524" layer="91"/>
<pinref part="U712" gate="A" pin="DQ"/>
<wire x1="302.26" y1="147.32" x2="287.02" y2="147.32" width="0.1524" layer="91"/>
<pinref part="U713" gate="A" pin="DQ"/>
<wire x1="302.26" y1="109.22" x2="287.02" y2="109.22" width="0.1524" layer="91"/>
<junction x="287.02" y="109.22"/>
<junction x="287.02" y="147.32"/>
<wire x1="287.02" y1="185.42" x2="287.02" y2="147.32" width="0.1524" layer="91"/>
<pinref part="P700" gate="A" pin="2"/>
<wire x1="48.26" y1="71.12" x2="287.02" y2="71.12" width="0.1524" layer="91"/>
<junction x="287.02" y="71.12"/>
</segment>
</net>
<net name="N$12" class="0">
<segment>
<pinref part="U711" gate="A" pin="VDD"/>
<wire x1="292.1" y1="190.5" x2="302.26" y2="190.5" width="0.1524" layer="91"/>
<pinref part="U714" gate="A" pin="VDD"/>
<wire x1="292.1" y1="152.4" x2="292.1" y2="114.3" width="0.1524" layer="91"/>
<wire x1="292.1" y1="114.3" x2="292.1" y2="76.2" width="0.1524" layer="91"/>
<wire x1="292.1" y1="76.2" x2="302.26" y2="76.2" width="0.1524" layer="91"/>
<pinref part="U712" gate="A" pin="VDD"/>
<wire x1="302.26" y1="152.4" x2="292.1" y2="152.4" width="0.1524" layer="91"/>
<junction x="292.1" y="152.4"/>
<pinref part="U713" gate="A" pin="VDD"/>
<wire x1="302.26" y1="114.3" x2="292.1" y2="114.3" width="0.1524" layer="91"/>
<junction x="292.1" y="114.3"/>
<pinref part="P700" gate="A" pin="1"/>
<wire x1="48.26" y1="73.66" x2="50.8" y2="73.66" width="0.1524" layer="91"/>
<wire x1="50.8" y1="73.66" x2="50.8" y2="76.2" width="0.1524" layer="91"/>
<wire x1="50.8" y1="76.2" x2="292.1" y2="76.2" width="0.1524" layer="91"/>
<junction x="292.1" y="76.2"/>
<wire x1="292.1" y1="190.5" x2="292.1" y2="152.4" width="0.1524" layer="91"/>
</segment>
</net>
<net name="N$10" class="0">
<segment>
<pinref part="U711" gate="A" pin="GND"/>
<wire x1="281.94" y1="180.34" x2="302.26" y2="180.34" width="0.1524" layer="91"/>
<pinref part="U714" gate="A" pin="GND"/>
<wire x1="281.94" y1="142.24" x2="281.94" y2="104.14" width="0.1524" layer="91"/>
<wire x1="281.94" y1="104.14" x2="281.94" y2="66.04" width="0.1524" layer="91"/>
<wire x1="281.94" y1="66.04" x2="302.26" y2="66.04" width="0.1524" layer="91"/>
<pinref part="U712" gate="A" pin="GND"/>
<wire x1="302.26" y1="142.24" x2="281.94" y2="142.24" width="0.1524" layer="91"/>
<junction x="281.94" y="142.24"/>
<pinref part="U713" gate="A" pin="GND"/>
<wire x1="302.26" y1="104.14" x2="281.94" y2="104.14" width="0.1524" layer="91"/>
<junction x="281.94" y="104.14"/>
<pinref part="P700" gate="A" pin="3"/>
<wire x1="48.26" y1="68.58" x2="50.8" y2="68.58" width="0.1524" layer="91"/>
<wire x1="50.8" y1="68.58" x2="50.8" y2="66.04" width="0.1524" layer="91"/>
<wire x1="50.8" y1="66.04" x2="281.94" y2="66.04" width="0.1524" layer="91"/>
<junction x="281.94" y="66.04"/>
<wire x1="281.94" y1="180.34" x2="281.94" y2="142.24" width="0.1524" layer="91"/>
</segment>
</net>
</nets>
</sheet>
</sheets>
</schematic>
</drawing>
<compatibility>
<note version="6.3" minversion="6.2.2" severity="warning">
Since Version 6.2.2 text objects can contain more than one line,
which will not be processed correctly with this version.
</note>
</compatibility>
</eagle>
